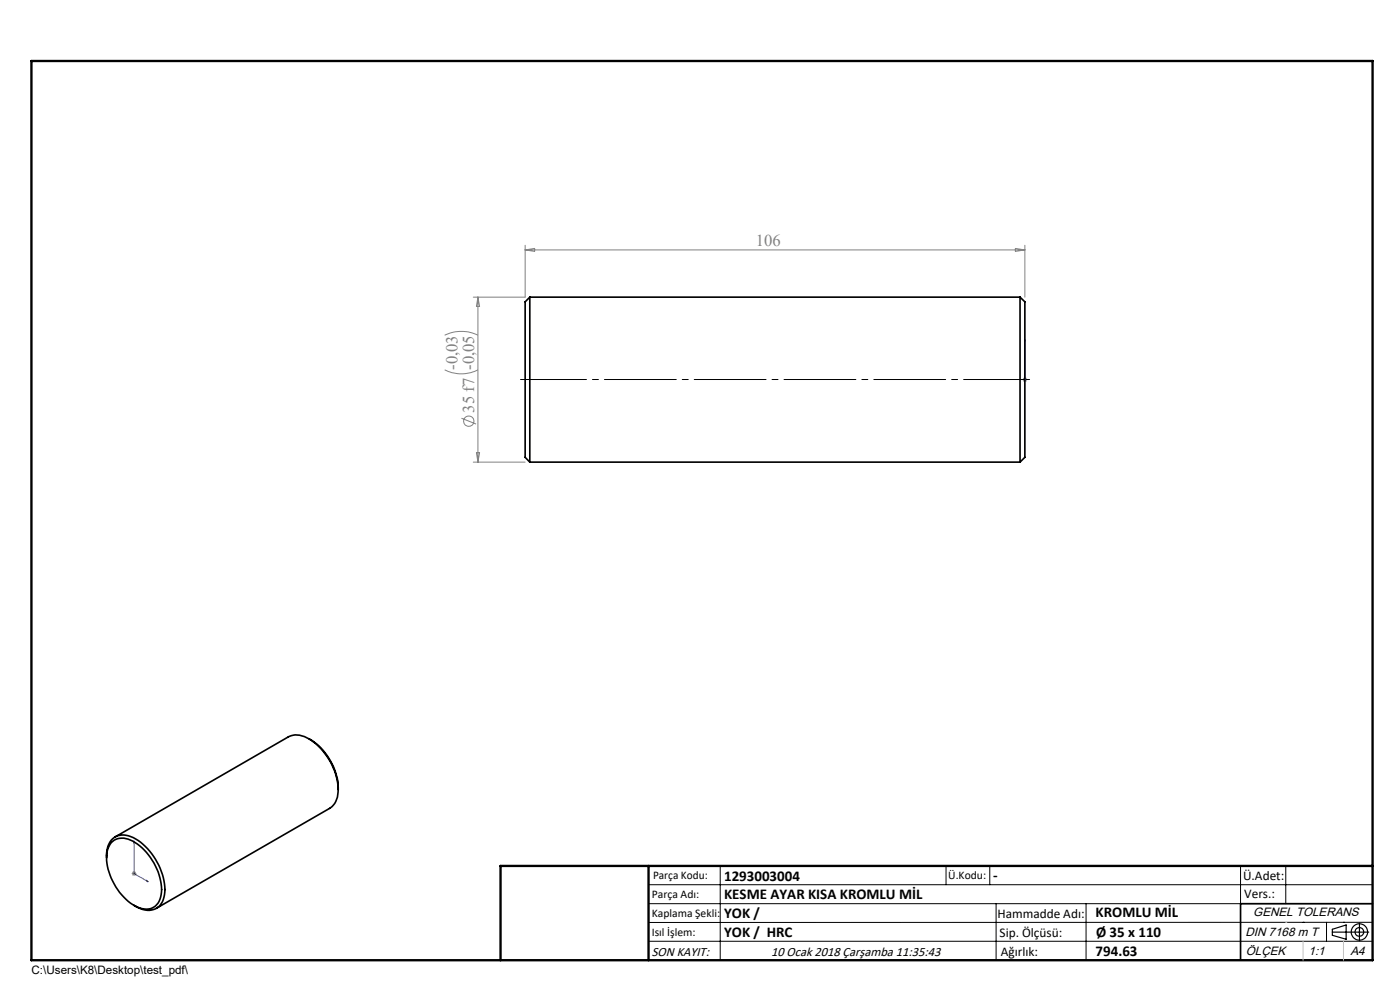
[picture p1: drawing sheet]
<svg xmlns="http://www.w3.org/2000/svg" width="297mm" height="210mm" viewBox="0 0 297 210" stroke-linecap="round" stroke-linejoin="round" font-family="sans-serif">
<g fill="none" stroke="#808080" stroke-width=".21">
<path d="M111.4 52v11h-11M111.4 53h106M111.4 53l2-.3v.6zM215.4 52.7l2 .3-2 .3zM217.4 52v11M94.3 78.4a7.8 7.8 0 0 0 7.1 0M94.3 71.1a8.1 8.1 0 0 1 7.1 0M101.4 63v35M101.4 63l.3 2h-.6zM97.9 88.7l3.1 1.2M100.4 98h11M101.1 96h.6l-.3 2z"/>
<path d="M216.9 80.5h1M217.1 80.2l.7 .7M217.4 80v1M217.8 80.2l-.7 .7M27.9 185.3h1M28.1 185l.7 .7M28.4 184.8v1M28.8 185l-.7 .7"/>
<circle cx="99.4" cy="89.4" r="1.09"/>
</g>
<g fill="none" stroke="#000" stroke-width=".25">
<path d="M282.6 197.7h7.8M282.6 197.1l3-.9v3l-3-.8zM288.4 195.8v3.8M106.2 203.7h185"/>
<circle cx="288.4" cy="197.7" r="1.74"/>
<circle cx="288.4" cy="197.7" r=".93"/>
</g>
<path d="M217.4 72.1v.4v-.4M217.4 72.1v8.4M217.4 80.5h.1M217.4 80.4v.2zM28.4 178.4l.1 .4-.1-.1zM28.4 178.4v6.9l3 1.7M31.2 186.8l.2 .2h-.2z" fill="none" stroke="#00f" stroke-width=".21"/>
<path d="M110.4 80.5h108" fill="none" stroke="#000" stroke-width=".21" stroke-dasharray="15.2 1.3 1.3 1.3" stroke-dashoffset="1.2"/>
<g fill="none" stroke="#000" stroke-width=".21">
<path d="M137.6 187.7h153.6M137.6 191.7h153.6M137.6 199.7h153.6M152.8 183.7v20M200.7 183.7v4M210 183.7v4M211.3 191.7v12M230.4 191.7v12M263.2 183.7v20M272.8 183.7v8M276.4 195.6h.1M281.4 195.6v4.1"/>
<path d="M285 195.6h.1M291.2 195.6l-153.6 .1"/>
</g>
<path d="M291.2 191.7h-28v12" fill="none" stroke="#000" stroke-width=".35"/>
<path d="M6.7 12.9h284.5v190.8h-284.5zM137.6 183.7v20M291.2 183.7h-185v20" fill="none" stroke="#000" stroke-width=".5"/>
<path d="M276.4 199.7v4M285 199.7v4" fill="none" stroke="#c0c0c0" stroke-width=".21"/>
<path d="M272.8 195.6h.1" fill="none" stroke="#c0c0c0" stroke-width=".25"/>
<path d="M31.2 186.8l.2 .2h-.2zM28.4 178.4l.1 .4-.1-.1zM217.4 80.4v.2zM217.4 72.1v.4z" fill="#00f"/>
<path d="M112.4 63v35M112.4 63l-1 1v33l1 1M112.4 63h104M216.4 63v35M216.4 63l1 1v33l-1 1M112.4 98h104M65.6 156.7a12.8 12.8 0 0 1 6.2 10.8M23.6 178.7a3.8 3.8 0 0 1 5.1 0 12.5 12.5 0 0 1 5.5 11.1 3.3 3.3 0 0 1-5 2.6 12.5 12.5 0 0 1-6.5-11.5l.2-1zM71.8 167.5a13.4 13.4 0 0 0-7.2-11.3 3.8 3.8 0 0 0-3.4 .1l-36.8 21.2M71.8 167.5a4.4 4.4 0 0 1-1.9 4l-36.7 21.2M22.6 182a4.1 4.1 0 0 1 2.8-4.8 6.9 6.9 0 0 1 5.9 2.8 13.1 13.1 0 0 1 3.6 9.8 3.5 3.5 0 0 1-5.6 2.7l-.9-.5" fill="none" stroke="#000" stroke-width=".35"/>
<g font-size="3.5" fill="#808080">
<text x="160.4" y="52.2">106</text>
<text x="97.1" y="78.5" transform="rotate(-90 97.1 78.5)">-0,03</text>
<text x="100.6" y="87.5" transform="rotate(-90 100.6 87.5)">35 f7 -0,05</text>
</g>
<g font-size="3.2">
<text x="153.6" y="186.8">1293003004</text>
<text x="153.6" y="190.8">KESME AYAR KISA KROMLU MİL</text>
<text x="210.7" y="186.6">-</text>
<text x="153.6" y="194.8">YOK /</text>
<text x="232.4" y="194.5">KROMLU MİL</text>
<text x="153.6" y="198.8">YOK / HRC</text>
<text x="232.4" y="202.8">794.63</text>
<text x="232.5" y="198.8">Ø 35 x 110</text>
</g>
<g font-size="2.8">
<text x="263.7" y="186.7">Ü.Adet:</text>
<text x="263.9" y="190.5">Vers.:</text>
<text x="211.6" y="194.8">Hammadde Adı:</text>
<text x="138.3" y="202.8">SON KAYIT:</text>
<text x="163.6" y="202.8">10 Ocak 2018 Çarşamba 11:35:43</text>
<text x="212.1" y="198.7">Sip. Ölçüsü:</text>
<text x="212.3" y="202.7">Ağırlık:</text>
</g>
<g font-size="2.6">
<text x="265.9" y="194.4">GENEL TOLERANS</text>
<text x="264.2" y="198.5">DIN 7168 m T</text>
<text x="264.3" y="202.6">ÖLÇEK</text>
<text x="277.6" y="202.6">1:1</text>
<text x="286.5" y="202.6">A4</text>
</g>
<g font-size="2.5">
<text x="138.3" y="190.5">Parça Adı:</text>
<text x="138.5" y="186.5">Parça Kodu:</text>
<text x="201.2" y="186.5">Ü.Kodu:</text>
<text x="138.3" y="194.5">Kaplama Şekli:</text>
<text x="138.3" y="198.6">Isıl İşlem:</text>
<text x="6.7" y="206.7">C:\Users\K8\Desktop\test_pdf\</text>
</g>
</svg>
